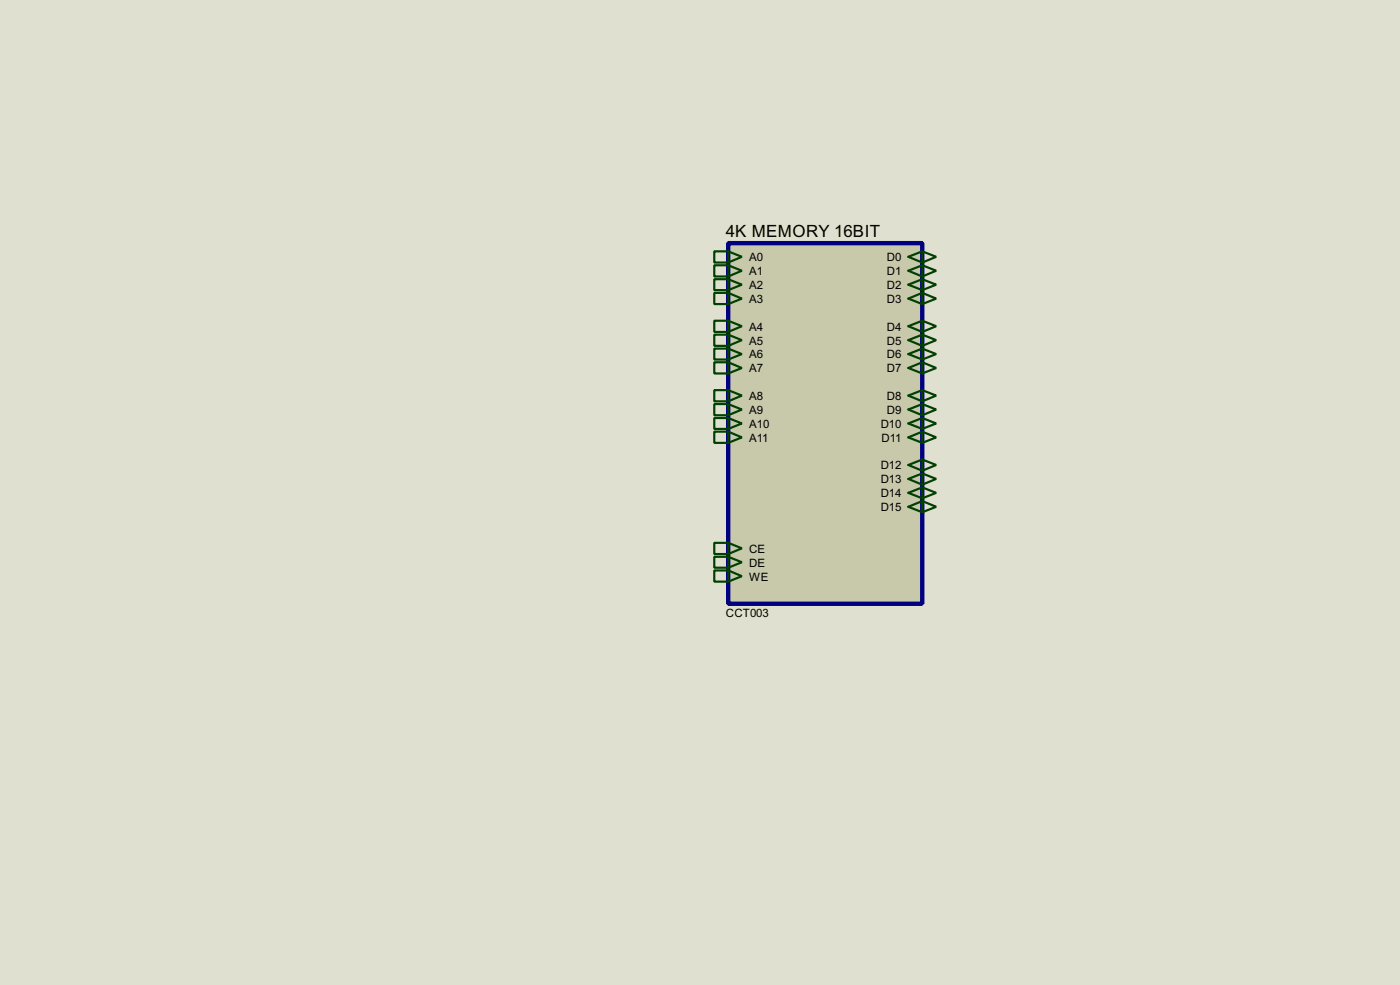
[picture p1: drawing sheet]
<svg xmlns="http://www.w3.org/2000/svg" width="256mm" height="180mm" viewBox="0 0 256 180" stroke-linecap="round" stroke-linejoin="round" font-family="sans-serif">
<path d="M0 0h256.5v180.3h-256.5z" fill="#e0e0d0"/>
<path d="M133.4 44.5h35.6v66h-35.6z" fill="#c8c8aa" stroke="#000080" stroke-width=".8"/>
<g fill="none" stroke="#004000" stroke-width=".4">
<path d="M130.9 48.6h2.5l2.5 1-2.5 1h-2.5zM130.9 51.1h2.5l2.5 1-2.5 1h-2.5zM130.9 53.6h2.5l2.5 1.1-2.5 1h-2.5zM130.9 58.7h2.5l2.5 1-2.5 1.1h-2.5zM130.9 46h2.5l2.5 1-2.5 1.1h-2.5zM133.4 46v2.1M133.4 48.6v2M133.4 51.1v2M133.4 53.6v2.1M133.4 58.7v2.1M169 46l2.5 1-2.5 1.1zM169 48.6l2.5 1-2.5 1z"/>
<path d="M169 51.1l2.5 1-2.5 1zM169 53.6l2.5 1.1-2.5 1zM169 58.7l2.5 1-2.5 1.1zM169 46l-2.6 1 2.6 1.1M169 48.6l-2.6 1 2.6 1M169 51.1l-2.6 1 2.6 1M169 53.6l-2.6 1.1 2.6 1M169 58.7l-2.6 1 2.6 1.1M130.9 61.3h2.5l2.5 1-2.5 1h-2.5zM130.9 63.8h2.5l2.5 1-2.5 1h-2.5zM130.9 66.3h2.5l2.5 1.1-2.5 1h-2.5zM130.9 71.4h2.5l2.5 1-2.5 1.1h-2.5z"/>
<path d="M130.9 74h2.5l2.5 1-2.5 1h-2.5zM130.9 76.5h2.5l2.5 1-2.5 1h-2.5zM130.9 79h2.5l2.5 1.1-2.5 1h-2.5zM133.4 61.3v2M133.4 63.8v2M133.4 66.3v2.1M133.4 71.4v2.1M133.4 74v2M133.4 76.5v2M133.4 79v2.1M169 61.3l2.5 1-2.5 1zM169 63.8l2.5 1-2.5 1z"/>
<path d="M169 66.3l2.5 1.1-2.5 1zM169 71.4l2.5 1-2.5 1.1zM169 74l2.5 1-2.5 1zM169 76.5l2.5 1-2.5 1zM169 79l2.5 1.1-2.5 1zM169 61.3l-2.6 1 2.6 1M169 63.8l-2.6 1 2.6 1M169 66.3l-2.6 1.1 2.6 1M169 71.4l-2.6 1 2.6 1.1M169 74l-2.6 1 2.6 1M169 76.5l-2.6 1 2.6 1M169 79l-2.6 1.1 2.6 1"/>
<path d="M130.9 99.4h2.5l2.5 1-2.5 1h-2.5zM133.4 99.4v2M169 84.1l2.5 1-2.5 1.1zM169 86.7l2.5 1-2.5 1zM169 89.2l2.5 1-2.5 1zM169 91.7l2.5 1.1-2.5 1zM169 84.1l-2.6 1 2.6 1.1M169 86.7l-2.6 1 2.6 1M169 89.2l-2.6 1 2.6 1M169 91.7l-2.6 1.1 2.6 1M130.9 104.4h2.5l2.5 1.1-2.5 1h-2.5zM130.9 101.9h2.5l2.5 1-2.5 1h-2.5z"/>
<path d="M133.4 101.9v2M133.4 104.4v2.1"/>
</g>
<text font-size="3.5" x="133" y="43.4">4K MEMORY 16BIT</text>
<g font-size="2.4">
<text x="137.2" y="47.8">A0</text>
<text x="162.5" y="47.8">D0</text>
<text x="137.2" y="50.4">A1</text>
<text x="137.2" y="52.9">A2</text>
<text x="162.5" y="50.4">D1</text>
<text x="162.5" y="52.9">D2</text>
<text x="137.2" y="55.4">A3</text>
<text x="162.5" y="55.4">D3</text>
<text x="137.2" y="60.5">A4</text>
<text x="137.2" y="63.1">A5</text>
<text x="137.2" y="65.6">A6</text>
<text x="162.5" y="60.5">D4</text>
<text x="162.5" y="63.1">D5</text>
<text x="162.5" y="65.6">D6</text>
<text x="137.2" y="68.1">A7</text>
<text x="162.5" y="68.1">D7</text>
<text x="137.2" y="73.2">A8</text>
<text x="137.2" y="75.8">A9</text>
<text x="162.5" y="73.2">D8</text>
<text x="162.5" y="75.8">D9</text>
<text x="137.2" y="78.3">A10</text>
<text x="137.2" y="80.8">A11</text>
<text x="161.3" y="78.3">D10</text>
<text x="161.5" y="80.8">D11</text>
<text x="161.3" y="85.9">D12</text>
<text x="161.3" y="88.5">D13</text>
<text x="161.3" y="91">D14</text>
<text x="161.3" y="93.6">D15</text>
<text x="137.2" y="101.2">CE</text>
<text x="137.2" y="106.3">WE</text>
<text x="137.2" y="103.7">DE</text>
<text x="133" y="113">CCT003</text>
</g>
</svg>
